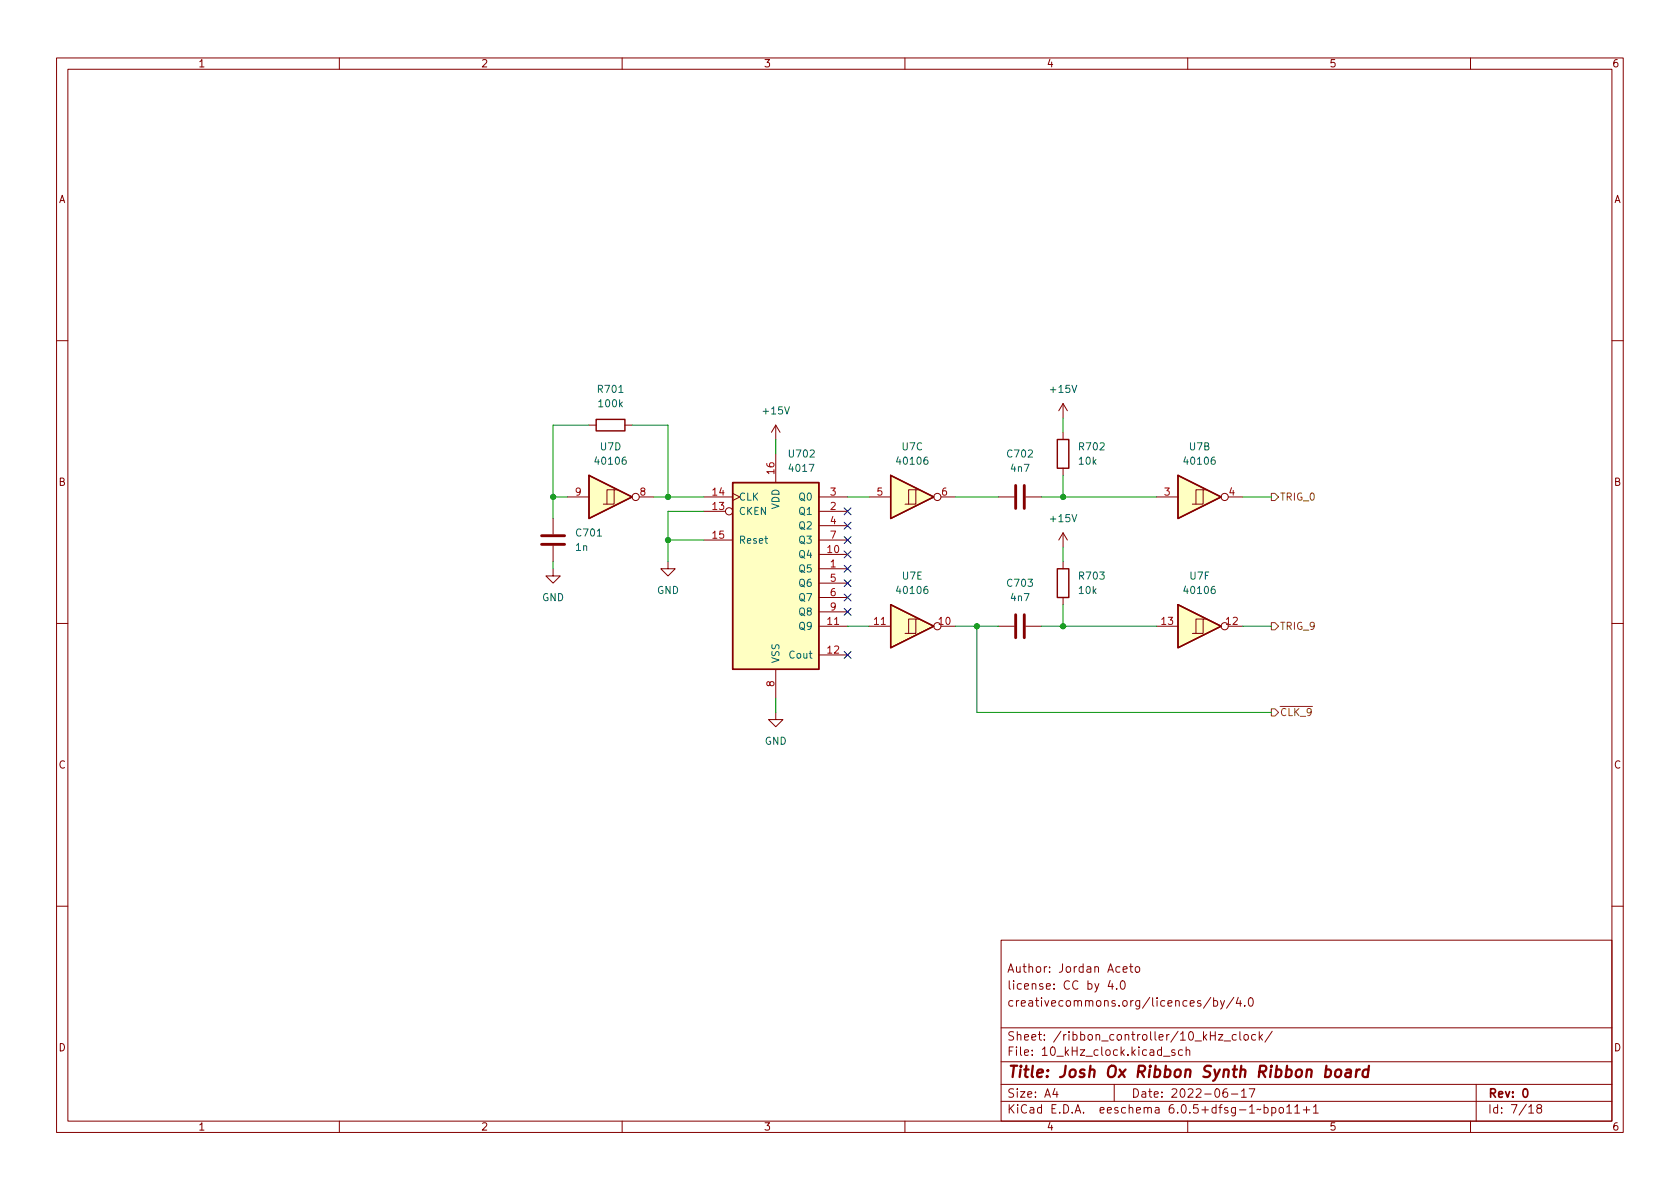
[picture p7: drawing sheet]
<svg xmlns="http://www.w3.org/2000/svg" width="297mm" height="210mm" viewBox="0 0 297 210" stroke-linecap="round" stroke-linejoin="round" font-family="sans-serif">
<g fill="none" stroke="#840000" stroke-width=".18">
<path d="M10 10.2h277v190.1h-277zM12 12.2h273v186.1h-273zM60 10.2v2M110 10.2v2M160 10.2v2M210 10.2v2M260 10.2v2M10 60.2h2M104.1 75.2h1.3M110.5 75.2h1.3M137.2 75.2v2.5M137.2 75.2l-.8 1.2"/>
<path d="M137.2 75.2l.7 1.2M188 71.4l-.8 1.2M188 71.4v2.5M188 76.4v1.3M188 71.4l.7 1.2M285 60.2h2M97.8 91.7v2.8M97.8 96.5v2.8M100.3 87.9h3.8M108.6 86.6h-1.3v2.5M109.2 86.6h-.6v2.5h-1.9M113 87.9h2.6"/>
<path d="M118.1 99.3v1.3h1.3l-1.3 1.2-1.3-1.2h1.3M124.5 87.9h5M124.5 90.4h3.8M124.5 95.5h5M129.5 87.2l1.3 .7-1.3 .6M137.2 80.3v5M144.8 87.9h5.1M144.8 98h5.1M144.8 90.4h5.1M144.8 95.5h5.1M144.8 93h5.1M153.7 87.9h3.8"/>
<path d="M161.9 86.6h-1.2v2.5M162.6 86.6h-.7v2.5h-1.9M166.4 87.9h2.5M176.5 87.9h2.8M181.4 87.9h2.7M188 82.8v1.3M188 94.2v2.6M188 99.3v1.3M188 94.2l-.8 1.3M188 94.2l.7 1.3M204.5 87.9h3.8M212.7 86.6h-1.2v2.5"/>
<path d="M213.4 86.6h-.7v2.5h-1.9M217.2 87.9h2.5M10 110.2h2M97.8 100.6v1.2h1.3l-1.3 1.3-1.3-1.3h1.3M137.2 118.4v5M144.8 110.7h5.1M144.8 100.6h5.1M144.8 115.8h5.1M144.8 103.1h5.1M144.8 105.7h5.1M144.8 108.2h5.1M153.7 110.7h3.8"/>
<path d="M161.9 109.5h-1.2v2.5M162.6 109.5h-.7v2.5h-1.9M166.4 110.7h2.5M176.5 110.7h2.8M181.4 110.7h2.7M188 105.7v1.2M204.5 110.7h3.8M212.7 109.5h-1.2v2.5M213.4 109.5h-.7v2.5h-1.9M217.2 110.7h2.5M285 110.2h2M137.2 126v1.2h1.2l-1.2 1.3-1.3-1.3h1.3"/>
<path d="M10 160.2h2M177 166.3h108v32h-108zM196.3 173.4l-.4 1h1M196.6 173.9v1M197.4 174.8v.1M198.2 173.6l.2-.2a.81 .81 0 0 1 .6 .7 .81 .81 0 0 1-.3 .8h-.1a.81 .81 0 0 1-.4-1.3zM198.6 171.4l.7-.1-.1-.3-.4-.1-.2 .2v.8h.6M199.7 170.9h.6M199.9 170.4v1.3l.4 .2M200.9 171l.3-.1 .3 .3v.4l-.3 .3h-.3l-.2-.3v-.4zM214.1 176.4l-1.3 1.9M214.6 177l.4-.1 .3 .3v.4l-.2 .3h-.5"/>
<path d="M214.6 176.4v1.5M215.8 176.9l.3 1M216.5 176.9l-.5 1.4-.2 .1M218.1 176.4l-1.2 1.9M218.9 176.4l-.3 1h.9M219.3 176.9v1M220.1 177.8v.1M220.9 176.6l.2-.2a.81 .81 0 0 1 .6 .7 .81 .81 0 0 1-.3 .8h-.2a.81 .81 0 0 1-.3-1.3zM285 160.2h2M60 198.3v2M110 198.3v2M160 198.3v2"/>
<path d="M177 194.8h108M177 191.8h108M177 187.8h108M177 181.8h108M186.5 192.5l-.4 1h1M186.9 193v1M197 191.8v3M205.7 186.8h1.2M207.7 185.7l-.3-.1-.3 .2 .1 .3 .5 .1v.4h-.6M209.1 185.7l-.5-.1-.2 .3v.4l.1 .3h.6M209.7 185.8l.2-.2 .4 .1 .1 .9M209.7 185.1v1.5"/>
<path d="M210 198.3v2M215.4 182.9h.8l-.8 1h.8M216.4 184.1h1.2M216.9 192.5a.59 .59 0 0 0-.7 .7v.5l.2 .3h.4l.2-.1 .1-.5-.2-.2-.4-.1-.3 .3M217.7 193.5h1.2M218.6 183l-.5-.1-.2 .3v.4l.1 .3h.6M219.2 182.4v1.3l.2 .2M219.5 193l.4-.5v1.5M219.5 194h.9M220 183.1l.2-.2 .4 .2 .1 .5-.1 .3h-.4l-.2-.1zM220.9 192.5h1l-.7 1.5M222 183l-.4-.1-.3 .3v.4l.1 .3h.6"/>
<path d="M222.6 182.4v1.5M222.8 183.4l.4 .5M223.2 182.9l-.6 .6M223.5 195.9l.4-.1 .3 .3v.4l-.1 .3h-.6M223.5 195.3v1.5M224.9 195.9l.4-.1 .3 .3v.4l-.2 .3h-.5M224.9 195.8v1.5M224.9 182.4l-1.3 1.9M226.3 195.9l.3-.1 .3 .3v.4l-.3 .3h-.3l-.2-.3v-.4zM227.5 195.8l.4-.5v1.5M227.5 196.8h.9M228.9 195.8l.5-.5v1.5"/>
<path d="M228.9 196.8h.9M230.4 196.3h1.2M231 195.7v1.1M232.2 195.8l.4-.5v1.5M232.2 196.8h.9M260 198.3v2M261 191.8v6.5M270.3 195.8l.4-.5v1.5M270.3 196.8h.9M272 196l-.3-.3 .1-.2 .2-.2 .4 .1 .2 .2-.1 .2-.6 .2-.2 .3 .1 .4 .2 .1h.3l.3-.3-.1-.4-.2-.1"/>
<circle cx="112.4" cy="87.9" r=".63"/>
<circle cx="128.9" cy="90.4" r=".63"/>
<circle cx="165.7" cy="87.9" r=".63"/>
<circle cx="216.5" cy="87.9" r=".63"/>
<circle cx="165.7" cy="110.7" r=".63"/>
<circle cx="216.5" cy="110.7" r=".63"/>
</g>
<path d="M269.4 192.7l.2-.2a.8 .8 0 0 1 .5 .8 .8 .8 0 0 1-.5 .7l-.2-.1-.1-.4z" fill="none" stroke="#840000" stroke-width=".3"/>
<path d="M236.2 189.3a.52 .52 0 0 1 .6-.2 .52 .52 0 0 1 .4 .4l-.1 .6a.55 .55 0 0 1-.5 .4 .55 .55 0 0 1-.6-.4zM238 189.2l.3-.1 .5 .1v1.3M238.9 189.6l-.7 .1a.4 .4 0 0 0-.4 .3 .4 .4 0 0 0 .3 .5l.7-.1M239.9 189.1l-.2 1.4M240.4 189.1l-.4 .1-.2 .3M242 189.2a.66 .66 0 0 0-1 .3l-.1 .6 .1 .3 .2 .1 .6-.1M242 188.5l-.2 2" fill="none" stroke="#840000" stroke-width=".4"/>
<path d="M95.8 96.3h4M95.8 94.7h4M179.6 85.8v4.1M181.1 85.8v4.1M179.6 108.7v4.1M181.1 108.7v4.1" fill="none" stroke="#840000" stroke-width=".51"/>
<path d="M105.4 74.2h5.1v2h-5.1zM186.9 77.7h2.1v5.1h-2.1zM104.1 84.1l7.7 3.8-7.7 3.8zM129.5 85.3h15.3v33.1h-15.3zM157.5 84.1l7.6 3.8-7.6 3.8zM208.3 84.1l7.6 3.8-7.6 3.8zM157.5 106.9l7.6 3.8-7.6 3.8zM186.9 100.6h2.1v5.1h-2.1zM208.3 106.9l7.6 3.8-7.6 3.8z" fill="none" stroke="#840000" stroke-width=".25"/>
<g fill="#ffffc2" stroke="#ffffc2" stroke-width=".18">
<path d="M208.3 106.9l7.6 3.8-7.6 3.8z"/>
<path d="M208.3 84.1l7.6 3.8-7.6 3.8z"/>
<path d="M157.5 84.1l7.6 3.8-7.6 3.8z"/>
<path d="M157.5 106.9l7.6 3.8-7.6 3.8z"/>
<path d="M104.1 84.1l7.7 3.8-7.7 3.8z"/>
<path d="M129.5 85.3h15.3v33.1h-15.3z"/>
</g>
<path d="M224.8 87.2h.6l.7 .7-.7 .6h-.6zM224.8 110.1h.6l.7 .6-.7 .7h-.6zM224.8 125.3h.6l.7 .7-.7 .6h-.6z" fill="none" stroke="#725600" stroke-width=".18"/>
<g fill="none" stroke="#009600" stroke-width=".18">
<path d="M104.1 75.2h-6.3v16.5M111.8 75.2h6.3v12.7M137.2 77.7v2.6M188 73.9v2.5M97.8 87.9h2.5M97.8 99.3v1.3M115.6 87.9h8.9M118.1 95.5h6.4M124.5 90.4h-6.4v8.9M149.9 87.9h3.8M168.9 87.9h7.6M184.1 87.9h20.4"/>
<path d="M188 84.1v3.8M188 96.8v2.5M219.7 87.9h5.1M149.9 110.7h3.8M168.9 110.7h7.6M172.7 110.7v15.3h52.1M184.1 110.7h20.4M188 106.9v3.8M219.7 110.7h5.1M137.2 123.4v2.6"/>
</g>
<g fill="none" stroke="#000084" stroke-width=".18">
<path d="M149.3 89.8l1.2 1.2M149.3 92.3l1.2 1.3M149.3 100l1.2 1.2M149.3 97.4l1.2 1.2M149.3 94.9l1.2 1.2M150.5 89.8l-1.2 1.2M150.5 92.3l-1.2 1.3M150.5 100l-1.2 1.2M150.5 97.4l-1.2 1.2M150.5 94.9l-1.2 1.2M149.3 115.2l1.2 1.2M149.3 107.6l1.2 1.2"/>
<path d="M149.3 102.5l1.2 1.2M149.3 105l1.2 1.3M150.5 115.2l-1.2 1.2M150.5 107.6l-1.2 1.2M150.5 102.5l-1.2 1.2M150.5 105l-1.2 1.3"/>
</g>
<g fill="#009600" stroke="#009600" stroke-width=".18">
<circle cx="118.1" cy="87.9" r=".46"/>
<circle cx="97.8" cy="87.9" r=".46"/>
<circle cx="118.1" cy="95.5" r=".46"/>
<circle cx="172.7" cy="110.7" r=".46"/>
<circle cx="188" cy="110.7" r=".46"/>
<circle cx="188" cy="87.9" r=".46"/>
</g>
<text font-size="2.8" fill="#840000" x="178" y="190.6">Title: Josh Ox Ribbon Synth Ribbon board</text>
<g font-size="2.1" fill="#840000">
<text x="178" y="172">Author: Jordan Aceto</text>
<text x="178" y="178">creativecommons.org/licences/by/4.0</text>
<text x="178" y="175">license: CC by 4.0</text>
<text x="178" y="184">Sheet: /ribbon_controller/10_kHz_clock/</text>
<text x="178" y="186.7">File: 10_kHz_clock.kicad_sch</text>
<text x="178" y="196.9">KiCad E.D.A. eeschema 6.0.5+dfsg-1~bpo11+1</text>
<text x="178" y="194.1">Size: A4</text>
<text x="200" y="194.1">Date: 2022-06-17</text>
<text x="263" y="194.1">Rev: 0</text>
<text x="263" y="196.9">Id: 7/18</text>
</g>
<g font-size="1.8" fill="#840000">
<text x="35" y="11.9">1</text>
<text x="85" y="11.9">2</text>
<text x="135" y="11.9">3</text>
<text x="185" y="11.9">4</text>
<text x="235" y="11.9">5</text>
<text x="285" y="11.9">6</text>
<text x="10.3" y="35.9">A</text>
<text x="285.3" y="35.9">A</text>
<text x="10.3" y="85.9">B</text>
<text x="285.3" y="85.9">B</text>
<text x="10.3" y="135.9">C</text>
<text x="285.3" y="135.9">C</text>
<text x="10.3" y="185.9">D</text>
<text x="285.3" y="185.9">D</text>
<text x="35" y="199.9">1</text>
<text x="85" y="199.9">2</text>
<text x="135" y="199.9">3</text>
<text x="185" y="199.9">4</text>
<text x="235" y="199.9">5</text>
<text x="285" y="199.9">6</text>
</g>
<g font-size="1.8" fill="#006464">
<text x="105.8" y="69.5">R701</text>
<text x="185.9" y="69.5">+15V</text>
<text x="106" y="72">100k</text>
<text x="135.1" y="73.3">+15V</text>
<text x="105.5" y="82.2">40106</text>
<text x="106.2" y="79.6">U7D</text>
<text x="139.6" y="80.9">U702</text>
<text x="139.7" y="83.4">4017</text>
<text x="158.8" y="82.2">40106</text>
<text x="159.5" y="79.6">U7C</text>
<text x="178.2" y="80.9">C702</text>
<text x="178.8" y="83.4">4n7</text>
<text x="190.8" y="82.2">10k</text>
<text x="190.9" y="79.6">R702</text>
<text x="209.6" y="82.2">40106</text>
<text x="210.3" y="79.6">U7B</text>
<text x="130.6" y="88.5">CLK</text>
<text x="141.4" y="88.5">Q0</text>
<text x="102" y="94.9">C701</text>
<text x="130.6" y="91.1">CKEN</text>
<text x="137.8" y="90.1" transform="rotate(-90 137.8 90.1)">VDD</text>
<text x="141.4" y="91.1">Q1</text>
<text x="141.4" y="93.6">Q2</text>
<text x="185.9" y="92.3">+15V</text>
<text x="101.8" y="97.4">1n</text>
<text x="130.6" y="96.1">Reset</text>
<text x="141.4" y="101.2">Q5</text>
<text x="141.4" y="98.7">Q4</text>
<text x="141.4" y="96.1">Q3</text>
<text x="95.8" y="106.3">GND</text>
<text x="116.1" y="105">GND</text>
<text x="141.4" y="103.8">Q6</text>
<text x="141.4" y="106.3">Q7</text>
<text x="158.8" y="105">40106</text>
<text x="159.6" y="102.5">U7E</text>
<text x="178.2" y="103.8">C703</text>
<text x="178.8" y="106.3">4n7</text>
<text x="190.8" y="105">10k</text>
<text x="190.9" y="102.5">R703</text>
<text x="209.6" y="105">40106</text>
<text x="210.4" y="102.5">U7F</text>
<text x="141.4" y="111.4">Q9</text>
<text x="141.4" y="108.8">Q8</text>
<text x="137.8" y="117.3" transform="rotate(-90 137.8 117.3)">VSS</text>
<text x="139.7" y="116.5">Cout</text>
<text x="135.2" y="131.7">GND</text>
</g>
<g font-size="1.8" fill="#a90000">
<text x="136.9" y="83.8" transform="rotate(-90 136.9 83.8)">16</text>
<text x="101.7" y="87.6">9</text>
<text x="113.2" y="87.6">8</text>
<text x="126" y="87.6">14</text>
<text x="146.8" y="87.6">3</text>
<text x="155.1" y="87.6">5</text>
<text x="166.5" y="87.6">6</text>
<text x="205.9" y="87.6">3</text>
<text x="217.3" y="87.6">4</text>
<text x="126" y="90.2">13</text>
<text x="126" y="95.2">15</text>
<text x="146.8" y="90.2">2</text>
<text x="146.8" y="92.7">4</text>
<text x="146.8" y="95.2">7</text>
<text x="146.3" y="97.8">10</text>
<text x="146.8" y="100.3">1</text>
<text x="146.8" y="102.9">5</text>
<text x="146.8" y="105.4">6</text>
<text x="146.8" y="107.9">9</text>
<text x="146.3" y="110.5">11</text>
<text x="154.6" y="110.5">11</text>
<text x="166" y="110.5">10</text>
<text x="205.4" y="110.5">13</text>
<text x="216.8" y="110.5">12</text>
<text x="146.3" y="115.6">12</text>
<text x="136.9" y="121.4" transform="rotate(-90 136.9 121.4)">8</text>
</g>
<g font-size="1.8" fill="#725600">
<text x="226.3" y="88.5">TRIG_0</text>
<text x="226.3" y="111.4">TRIG_9</text>
<text x="226.3" y="126.6">~{CLK_9}</text>
</g>
</svg>
